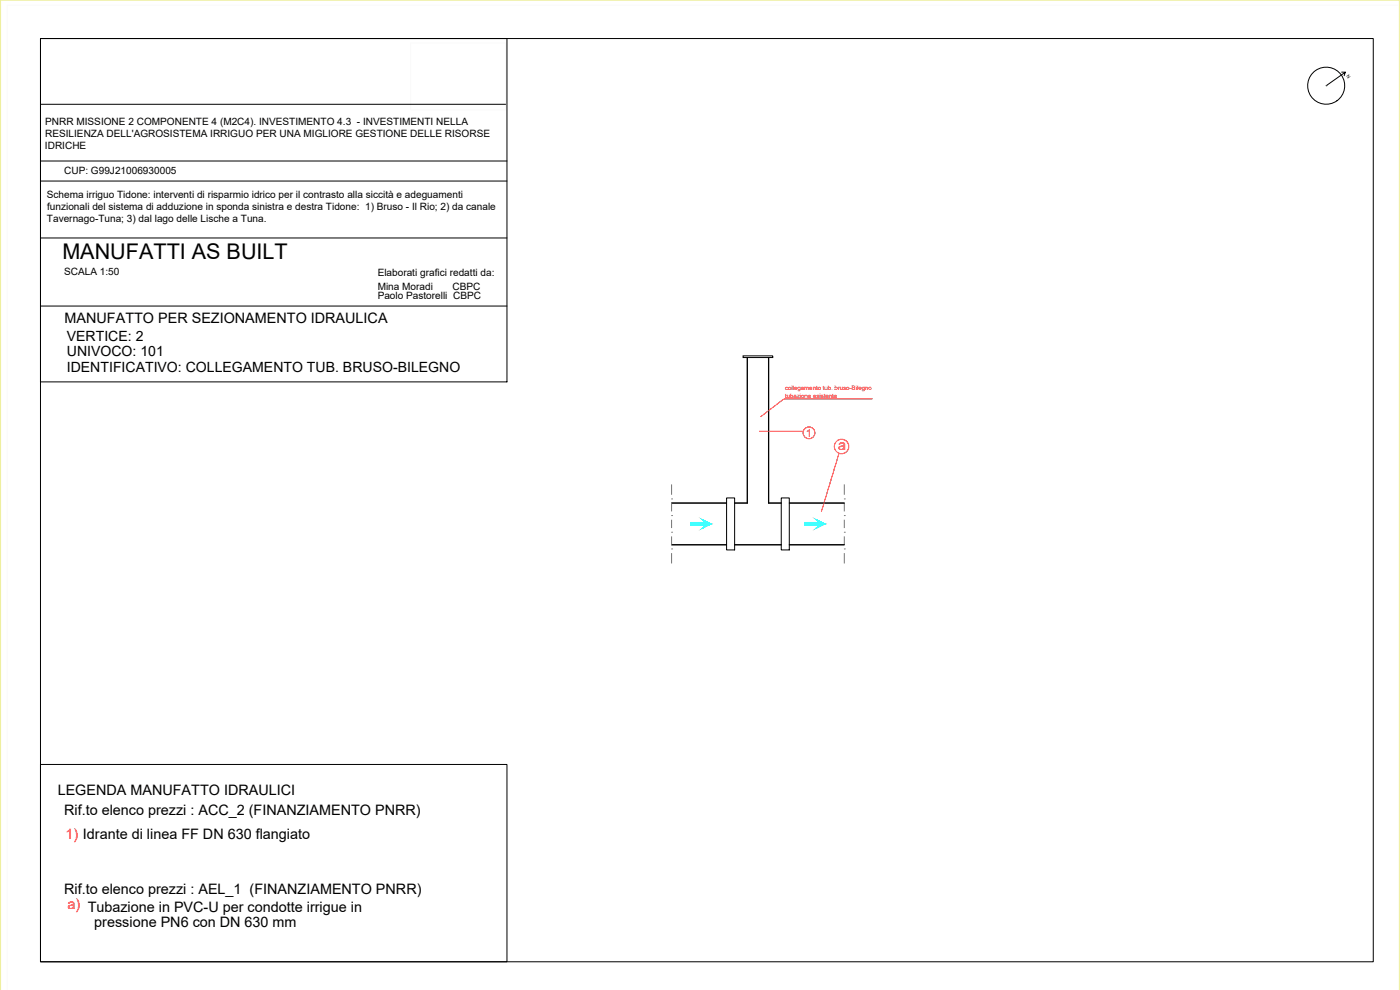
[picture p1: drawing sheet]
<svg xmlns="http://www.w3.org/2000/svg" width="420mm" height="297mm" viewBox="0 0 420 297" stroke-linecap="round" stroke-linejoin="round" font-family="sans-serif">
<!-- layer: TRASPARENTE -->
<path d="M123.2 12.9h28.5v20.1h-28.5zM419.9 1.6h-417.8v295.4" fill="none" stroke="#fafafa" stroke-width=".3"/>
<!-- layer: 0 -->
<g fill="none" stroke="#000" stroke-width=".3">
<path d="M12.1 11.6h400v277h-400zM12.1 11.6h140v103h-140zM12.1 31.3h139.6M12.1 48.3h140M12.1 54.3h140M12.1 71.4h140M12.1 91.8h140M224.2 107.3v43.6h-3.7M224.3 107.3v43.7h-3.8M230.6 107.3v43.7h3.9M230.7 107.3v43.6h3.8M201.5 150.9h16.6"/>
<path d="M201.5 151h16.6M218.1 149.4h2.4v15.6h-2.4zM234.5 149.4h2.4v15.6h-2.4zM236.9 150.9h16.5M236.9 151h16.5M201.5 163.5h16.6M201.5 163.4h16.6M220.5 163.5h14M220.5 163.4h14M236.9 163.5h16.5M236.9 163.4h16.5M12.1 229.4h140v59.2h-140z"/>
</g>
<!-- layer: TRASPARENTE -->
<path d="M12.7 14.5h51.4v13.3h-51.4zM66.3 12.9h26.5v17.2h-26.5zM95.2 13h26.4v17.1h-26.4z" fill="none" stroke="#fff" stroke-width=".3"/>
<!-- layer: tratteggio -->
<g fill="none" stroke="#767676" stroke-width=".3">
<path d="M201.5 149.7h.1M201.5 154.7h.1M201.5 159.7h.1M201.5 145.3v3.1M201.5 150.9v2.5M201.5 155.9v2.5M253.4 149.7h.1M253.4 154.7h.1M253.4 159.7h.1M253.4 145.3v3.1M253.4 150.9v2.5M253.4 155.9v2.5"/>
<path d="M201.5 164.7h.1M201.5 160.9v2.5M201.5 166v3.1M253.4 164.7h.1M253.4 160.9v2.5M253.4 166v3.1"/>
</g>
<!-- layer: 0 -->
<g fill="#0ff" stroke="#0ff" stroke-width=".3">
<path d="M244.9 155.9l1.8 .9h-.7z"/>
<path d="M244.9 158.5l1.1-.9h.7z"/>
<path d="M210.7 155.9l1.8 .9h-.7z"/>
<path d="M210.7 158.5l1.1-.9h.7z"/>
<path d="M241.5 156.8h5.2l-5.2 .4zM241.5 157.2h6l-.8-.4z"/>
<path d="M241.5 157.2h6l-6 .4zM241.5 157.6h5.2l.8-.4z"/>
<path d="M207.3 156.8h5.2l-5.2 .4zM207.3 157.2h6.1l-.9-.4z"/>
<path d="M207.3 157.2h6.1l-6.1 .4zM207.3 157.6h5.2l.9-.4z"/>
</g>
<path d="M207.3 156.8h4.5l-1.1-.9 2.7 1.3-2.7 1.3 1.1-.9h-4.5zM241.5 156.8h4.5l-1.1-.9 2.6 1.3-2.6 1.3 1.1-.9h-4.5z" fill="none" stroke="#0ff" stroke-width=".3"/>
<!-- layer: Quote -->
<g fill="none" stroke="#f00" stroke-width=".3">
<path d="M261.9 119.7h-26.6l-7 5.4M227.9 129.4h13.2M251.8 136l-5.3 17.5"/>
<circle cx="242.8" cy="129.9" r="1.77"/>
<circle cx="252.6" cy="134" r="2.17"/>
</g>
<!-- layer: 013_ALL_ASSEMBLY_MEMBER -->
<path d="M223 106.8h8.9v.5h-8.9z" fill="none" stroke="#000" stroke-width=".3"/>
<!-- layer: NORD -->
<g fill="none" stroke="#000" stroke-width=".3">
<path d="M402.7 21.6l1.1 .1M403.4 22.7l.4-1-5.8 4"/>
<circle cx="398" cy="25.7" r="5.6"/>
</g>
<!-- layer: 0 -->
<path d="M398 25.7h.1" fill="none" stroke="#0f0" stroke-width=".3"/>
<path d="M.2 297v-296.9h419.8v296.9" fill="none" stroke="#edee99" stroke-width=".3"/>
<text font-size="6.5" x="18.7" y="77.8">MANUFATTI AS BUILT</text>
<g font-size="4.3">
<text x="19.4" y="97">MANUFATTO PER SEZIONAMENTO IDRAULICA</text>
<text x="17.3" y="238.5">LEGENDA MANUFATTO IDRAULICI</text>
<text x="19.2" y="244.6">Rif.to elenco prezzi : ACC_2 (FINANZIAMENTO PNRR)</text>
<text x="19.2" y="268.2">Rif.to elenco prezzi : AEL_1 (FINANZIAMENTO PNRR)</text>
<text x="26.3" y="273.7">Tubazione in PVC-U per condotte irrigue in</text>
<text x="28.3" y="278.1">pressione PN6 con DN 630 mm</text>
</g>
<g font-size="4.3" fill="#f00">
<text x="251.5" y="135">a</text>
<text x="19.7" y="251.8">1) Idrante di linea FF DN 630 flangiato</text>
<text x="20.2" y="272.6">a)</text>
</g>
<g font-size="4.2">
<text x="20.1" y="102.4">VERTICE: 2</text>
<text x="20.1" y="106.8">UNIVOCO: 101</text>
<text x="20.1" y="111.7">IDENTIFICATIVO: COLLEGAMENTO TUB. BRUSO-BILEGNO</text>
</g>
<text font-size="3.4" fill="#f00" x="241.9" y="131.2">1</text>
<g font-size="3">
<text x="13.5" y="37.4">PNRR MISSIONE 2 COMPONENTE 4 (M2C4). INVESTIMENTO 4.3 - INVESTIMENTI NELLA</text>
<text x="13.5" y="41.1">RESILIENZA DELL'AGROSISTEMA IRRIGUO PER UNA MIGLIORE GESTIONE DELLE RISORSE</text>
<text x="13.5" y="44.7">IDRICHE</text>
<text x="19.3" y="52.2">CUP: G99J21006930005</text>
<text x="14" y="59.4">Schema irriguo Tidone: interventi di risparmio idrico per il contrasto alla siccità e adeguamenti</text>
<text x="14.1" y="63">funzionali del sistema di adduzione in sponda sinistra e destra Tidone: 1) Bruso - Il Rio; 2) da canale</text>
<text x="14.1" y="66.7">Tavernago-Tuna; 3) dal lago delle Lische a Tuna.</text>
<text x="19.3" y="82.4">SCALA 1:50</text>
<text x="113.3" y="82.7">Elaborati grafici redatti da:</text>
<text x="113.3" y="86.9">Mina Moradi</text>
<text x="113.3" y="89.9">Paolo Pastorelli CBPC</text>
<text x="135.8" y="86.9">CBPC</text>
</g>
<g font-size="1.8" fill="#f00">
<text x="235.6" y="117.2">collegamento tub. bruso-Bilegno</text>
<text x="235.6" y="119.3">tubazione esistente</text>
</g>
<text font-size="1.4" x="404" y="22.8" transform="rotate(55 404 22.8)">N</text>
</svg>
